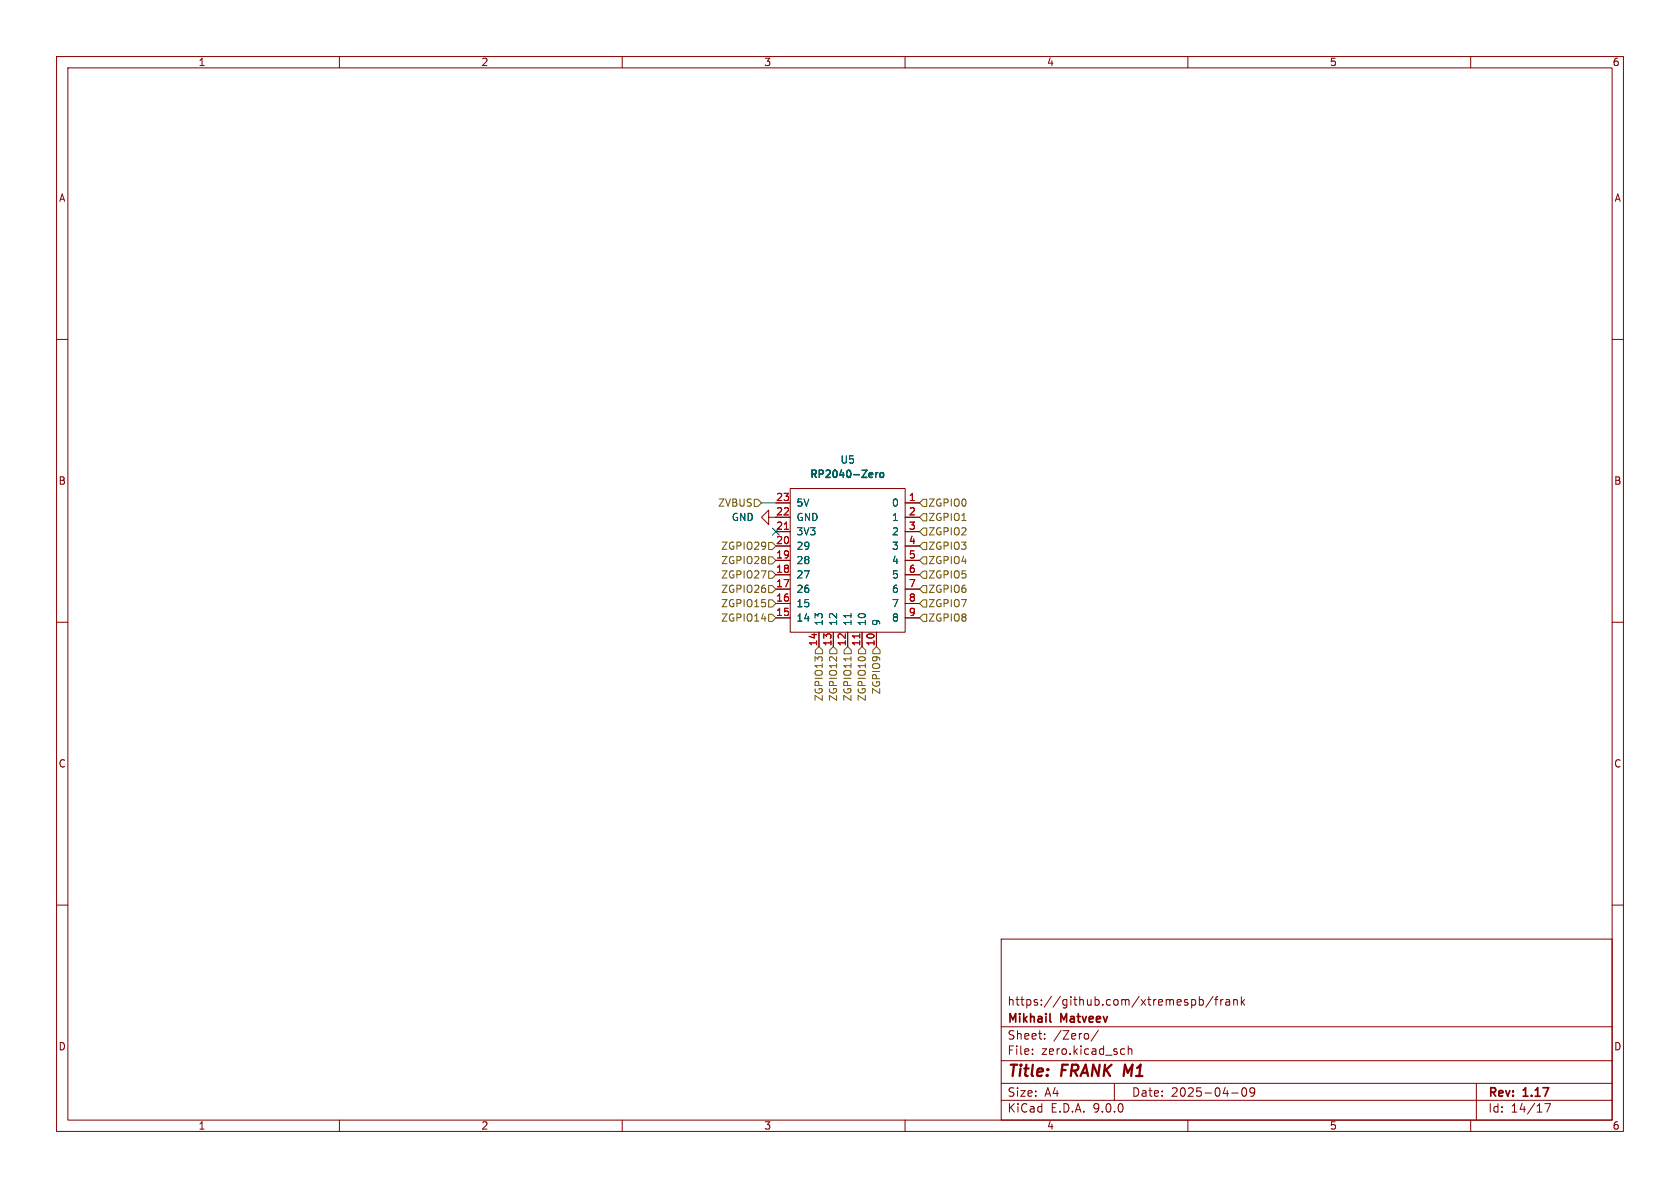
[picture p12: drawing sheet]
<svg xmlns="http://www.w3.org/2000/svg" width="297mm" height="210mm" viewBox="0 0 297 210" stroke-linecap="round" stroke-linejoin="round" font-family="sans-serif">
<g fill="none" stroke="#840000" stroke-width=".18">
<path d="M10 10h277v190h-277zM12 12h273v186h-273zM60 10v2M110 10v2M160 10v2M210 10v2M260 10v2M10 60h2M285 60h2M135.9 91.4v-1.2l-1.3 1.2 1.3 1.3v-1.3h3.8M137.2 88.9h2.5M137.2 94h2.5"/>
<path d="M137.2 96.5h2.5M137.2 99.1h2.5M139.7 86.4h20.3v25.4h-20.3zM160 88.9h2.6M160 91.4h2.6M160 94h2.6M160 96.5h2.6M160 99.1h2.6M10 110h2M137.2 101.6h2.5M137.2 104.1h2.5M137.2 106.7h2.5"/>
<path d="M137.2 109.2h2.5M144.8 111.8v2.5M147.3 111.8v2.5M149.9 111.8v2.5M152.4 111.8v2.5M154.9 111.8v2.5M160 101.6h2.6M160 104.1h2.6M160 106.7h2.6M160 109.2h2.6M285 110h2M10 160h2"/>
<path d="M177 166h108v32h-108zM210.7 176.8l.4-.1 .3 .3v.4l-.2 .2h-.5M212 176.8l.5-.1 .2 .3v.4l-.1 .2h-.6M212 176.2v1.5M214.5 176.1l-1.3 2M214.7 176.7h.6M215.3 176.2l-.3 .2v1.3M215.8 176.7v1M216.2 176.7l-.2 .1-.2 .2M216.7 176.8h.6l.1 .9M217.4 177.1h-.5a.29 .29 0 0 0-.2 .3 .29 .29 0 0 0 .2 .3l.5-.1M218.1 176.8l.2-.1 .4 .1v.9"/>
<path d="M218.1 176.7v1M219.5 176.2v1.5M219.6 177.1l.4 .6M220 176.7l-.5 .6M285 160h2M60 198v2M110 198v2M160 198v2M177 194.5h108M177 191.5h108M177 187.5h108M177 181.5h108"/>
<path d="M182.5 186.3v.1M182.5 185.5v.1M184.7 183.6v.1M184.7 182.8v.1M192.4 182.8v.8M194.2 182.1l-1.3 2M197 191.5v3M198.4 185.4l.4 .1M198.8 186.3l-.4 .1M199.5 185.5l.2-.1 .3 .1 .1 .9M199.5 184.9v1.5M210 198v2"/>
<path d="M217.7 193.2h1.2M219.7 192.4l.2-.1a.81 .81 0 0 1 .6 .6 .81 .81 0 0 1-.3 .8l-.2 .1a.81 .81 0 0 1-.3-1.4zM221.8 192.9l-.3 .3h-.3l-.2-.3 .1-.5 .4-.1 .2 .1a.99 .99 0 0 1-.3 1.4h-.3M260 198v2M261 191.5v6.5M273.1 195.1h1l-.6 1.5"/>
</g>
<path d="M185.6 180.5l.2 .2" fill="none" stroke="#840000" stroke-width=".3"/>
<path d="M138.7 93.6h.7M152 112.1v.7" fill="none" stroke="#a90000" stroke-width=".18"/>
<path d="M150.4 108.5v.7" fill="none" stroke="#006464" stroke-width=".18"/>
<path d="M154.8 83.5v.9M155.2 83.5l-.4 .3M155.7 83.6l.3-.1 .2 .3v.4l-.2 .2-.3-.1-.2-.1z" fill="none" stroke="#006464" stroke-width=".25"/>
<g fill="none" stroke="#725600" stroke-width=".18">
<path d="M133.3 88.3h.7l.6 .6-.6 .6h-.7zM135.9 95.9h.6l.7 .6-.7 .7h-.6zM135.9 98.4h.6l.7 .7-.7 .6h-.6zM163.2 98.4h.6v1.3h-.6l-.6-.6zM163.2 88.3h.6v1.2h-.6l-.6-.6zM163.2 90.8h.6v1.3h-.6l-.6-.7zM163.2 93.3h.6v1.3h-.6l-.6-.6zM163.2 95.9h.6v1.3h-.6l-.6-.7zM135.9 101h.6l.7 .6-.7 .6h-.6zM135.9 108.6h.6l.7 .6-.7 .7h-.6zM135.9 106h.6l.7 .7-.7 .6h-.6zM135.9 103.5h.6l.7 .6-.7 .7h-.6z"/>
<path d="M144.8 114.3l.6 .6v.7h-1.3v-.7zM147.3 114.3l.7 .6v.7h-1.3v-.7zM149.9 114.3l.6 .6v.7h-1.3v-.7zM150.4 116.1v.7M152.4 114.3l.6 .6v.7h-1.2v-.7zM154.9 114.3l.7 .6v.7h-1.3v-.7zM163.2 103.5h.6v1.3h-.6l-.6-.7zM163.2 108.6h.6v1.3h-.6l-.6-.7zM163.2 106h.6v1.3h-.6l-.6-.6zM163.2 101h.6v1.2h-.6l-.6-.6z"/>
</g>
<path d="M134.6 88.9h2.6" fill="none" stroke="#009600" stroke-width=".18"/>
<path d="M136.6 93.4l1.2 1.2M137.8 93.4l-1.2 1.2" fill="none" stroke="#000084" stroke-width=".18"/>
<g font-size="2.8" fill="#840000">
<text x="178" y="190.9">Title:</text>
<text x="187.7" y="190.9">FRANK M1</text>
</g>
<g font-size="2.1" fill="#840000">
<text x="178" y="178">https://github.com/xtremespb/frank</text>
<text x="178" y="184">Sheet:</text>
<text x="178" y="181.2">Mikhail</text>
<text x="186.2" y="184">/Zero/</text>
<text x="187.6" y="181.2">Matveev</text>
<text x="178" y="186.7">File:</text>
<text x="184.1" y="186.7">zero.kicad_sch</text>
<text x="178" y="196.9">KiCad</text>
<text x="178" y="194.1">Size:</text>
<text x="184.7" y="194.1">A4</text>
<text x="185.7" y="196.9">E.D.A.</text>
<text x="193.3" y="196.9">9.0.0</text>
<text x="200" y="194.1">Date:</text>
<text x="207" y="194.1">2025-04-09</text>
<text x="263" y="194.3">Rev:</text>
<text x="263" y="196.9">Id:</text>
<text x="267.1" y="196.9">14/17</text>
<text x="269.4" y="194.3">1.17</text>
</g>
<g font-size="1.8" fill="#840000">
<text x="35" y="11.9">1</text>
<text x="85" y="11.9">2</text>
<text x="135" y="11.9">3</text>
<text x="185" y="11.9">4</text>
<text x="235" y="11.9">5</text>
<text x="285" y="11.9">6</text>
<text x="10.3" y="35.9">A</text>
<text x="285.3" y="35.9">A</text>
<text x="10.3" y="85.9">B</text>
<text x="285.3" y="85.9">B</text>
<text x="10.3" y="135.9">C</text>
<text x="285.3" y="135.9">C</text>
<text x="10.3" y="185.9">D</text>
<text x="285.3" y="185.9">D</text>
<text x="35" y="199.9">1</text>
<text x="85" y="199.9">2</text>
<text x="135" y="199.9">3</text>
<text x="185" y="199.9">4</text>
<text x="235" y="199.9">5</text>
<text x="285" y="199.9">6</text>
</g>
<g font-size="1.8" fill="#006464">
<text x="148.5" y="82.1">U5</text>
<text x="140.7" y="89.8">5V</text>
<text x="143" y="84.8">RP2040-Zero</text>
<text x="157.6" y="89.8">0</text>
<text x="129.3" y="92.3">GND</text>
<text x="140.7" y="92.3">GND</text>
<text x="140.7" y="94.8">3V3</text>
<text x="157.6" y="92.3">1</text>
<text x="157.6" y="94.8">2</text>
<text x="140.7" y="97.4">29</text>
<text x="140.7" y="99.9">28</text>
<text x="157.6" y="97.4">3</text>
<text x="157.6" y="99.9">4</text>
<text x="140.7" y="102.5">27</text>
<text x="140.7" y="105">26</text>
<text x="140.7" y="107.5">15</text>
<text x="157.6" y="102.5">5</text>
<text x="157.6" y="105">6</text>
<text x="157.6" y="107.5">7</text>
<text x="140.7" y="110.1">14</text>
<text x="145.6" y="110.7" transform="rotate(-90 145.6 110.7)">13</text>
<text x="148.2" y="110.7" transform="rotate(-90 148.2 110.7)">12</text>
<text x="150.7" y="110.7" transform="rotate(-90 150.7 110.7)">11</text>
<text x="153.3" y="110.7" transform="rotate(-90 153.3 110.7)">10</text>
<text x="155.8" y="110.7" transform="rotate(-90 155.8 110.7)">9</text>
<text x="157.6" y="110.1">8</text>
</g>
<g font-size="1.8" fill="#725600">
<text x="126.8" y="89.8">ZVBUS</text>
<text x="164" y="89.8">ZGPIO0</text>
<text x="164" y="92.3">ZGPIO1</text>
<text x="164" y="94.8">ZGPIO2</text>
<text x="127.4" y="97.4">ZGPIO29</text>
<text x="127.4" y="99.9">ZGPIO28</text>
<text x="164" y="99.9">ZGPIO4</text>
<text x="164" y="97.4">ZGPIO3</text>
<text x="127.4" y="102.5">ZGPIO27</text>
<text x="127.4" y="107.5">ZGPIO15</text>
<text x="127.4" y="105">ZGPIO26</text>
<text x="164" y="105">ZGPIO6</text>
<text x="164" y="107.5">ZGPIO7</text>
<text x="164" y="102.5">ZGPIO5</text>
<text x="127.4" y="110.1">ZGPIO14</text>
<text x="164" y="110.1">ZGPIO8</text>
<text x="145.6" y="124.1" transform="rotate(-90 145.6 124.1)">ZGPIO13</text>
<text x="148.2" y="124.1" transform="rotate(-90 148.2 124.1)">ZGPIO12</text>
<text x="150.7" y="124.1" transform="rotate(-90 150.7 124.1)">ZGPIO11</text>
<text x="153.3" y="124.1" transform="rotate(-90 153.3 124.1)">ZGPIO10</text>
<text x="155.8" y="122.9" transform="rotate(-90 155.8 122.9)">ZGPIO9</text>
</g>
<g font-size="1.8" fill="#a90000">
<text x="137.1" y="88.6">23</text>
<text x="160.6" y="88.6">1</text>
<text x="137.1" y="91.2">22</text>
<text x="137.1" y="93.7">21</text>
<text x="160.6" y="91.2">2</text>
<text x="160.6" y="93.7">3</text>
<text x="137.1" y="96.3">20</text>
<text x="137.1" y="98.8">19</text>
<text x="137.1" y="101.3">18</text>
<text x="160.6" y="96.3">4</text>
<text x="160.6" y="98.8">5</text>
<text x="160.6" y="101.3">6</text>
<text x="137.1" y="103.9">17</text>
<text x="137.1" y="106.4">16</text>
<text x="160.6" y="103.9">7</text>
<text x="160.6" y="106.4">8</text>
<text x="137.1" y="109">15</text>
<text x="160.6" y="109">9</text>
<text x="144.5" y="114.3" transform="rotate(-90 144.5 114.3)">14</text>
<text x="147.1" y="114.3" transform="rotate(-90 147.1 114.3)">13</text>
<text x="149.6" y="114.3" transform="rotate(-90 149.6 114.3)">12</text>
<text x="152.1" y="114.3" transform="rotate(-90 152.1 114.3)">11</text>
<text x="154.7" y="114.3" transform="rotate(-90 154.7 114.3)">10</text>
</g>
</svg>
